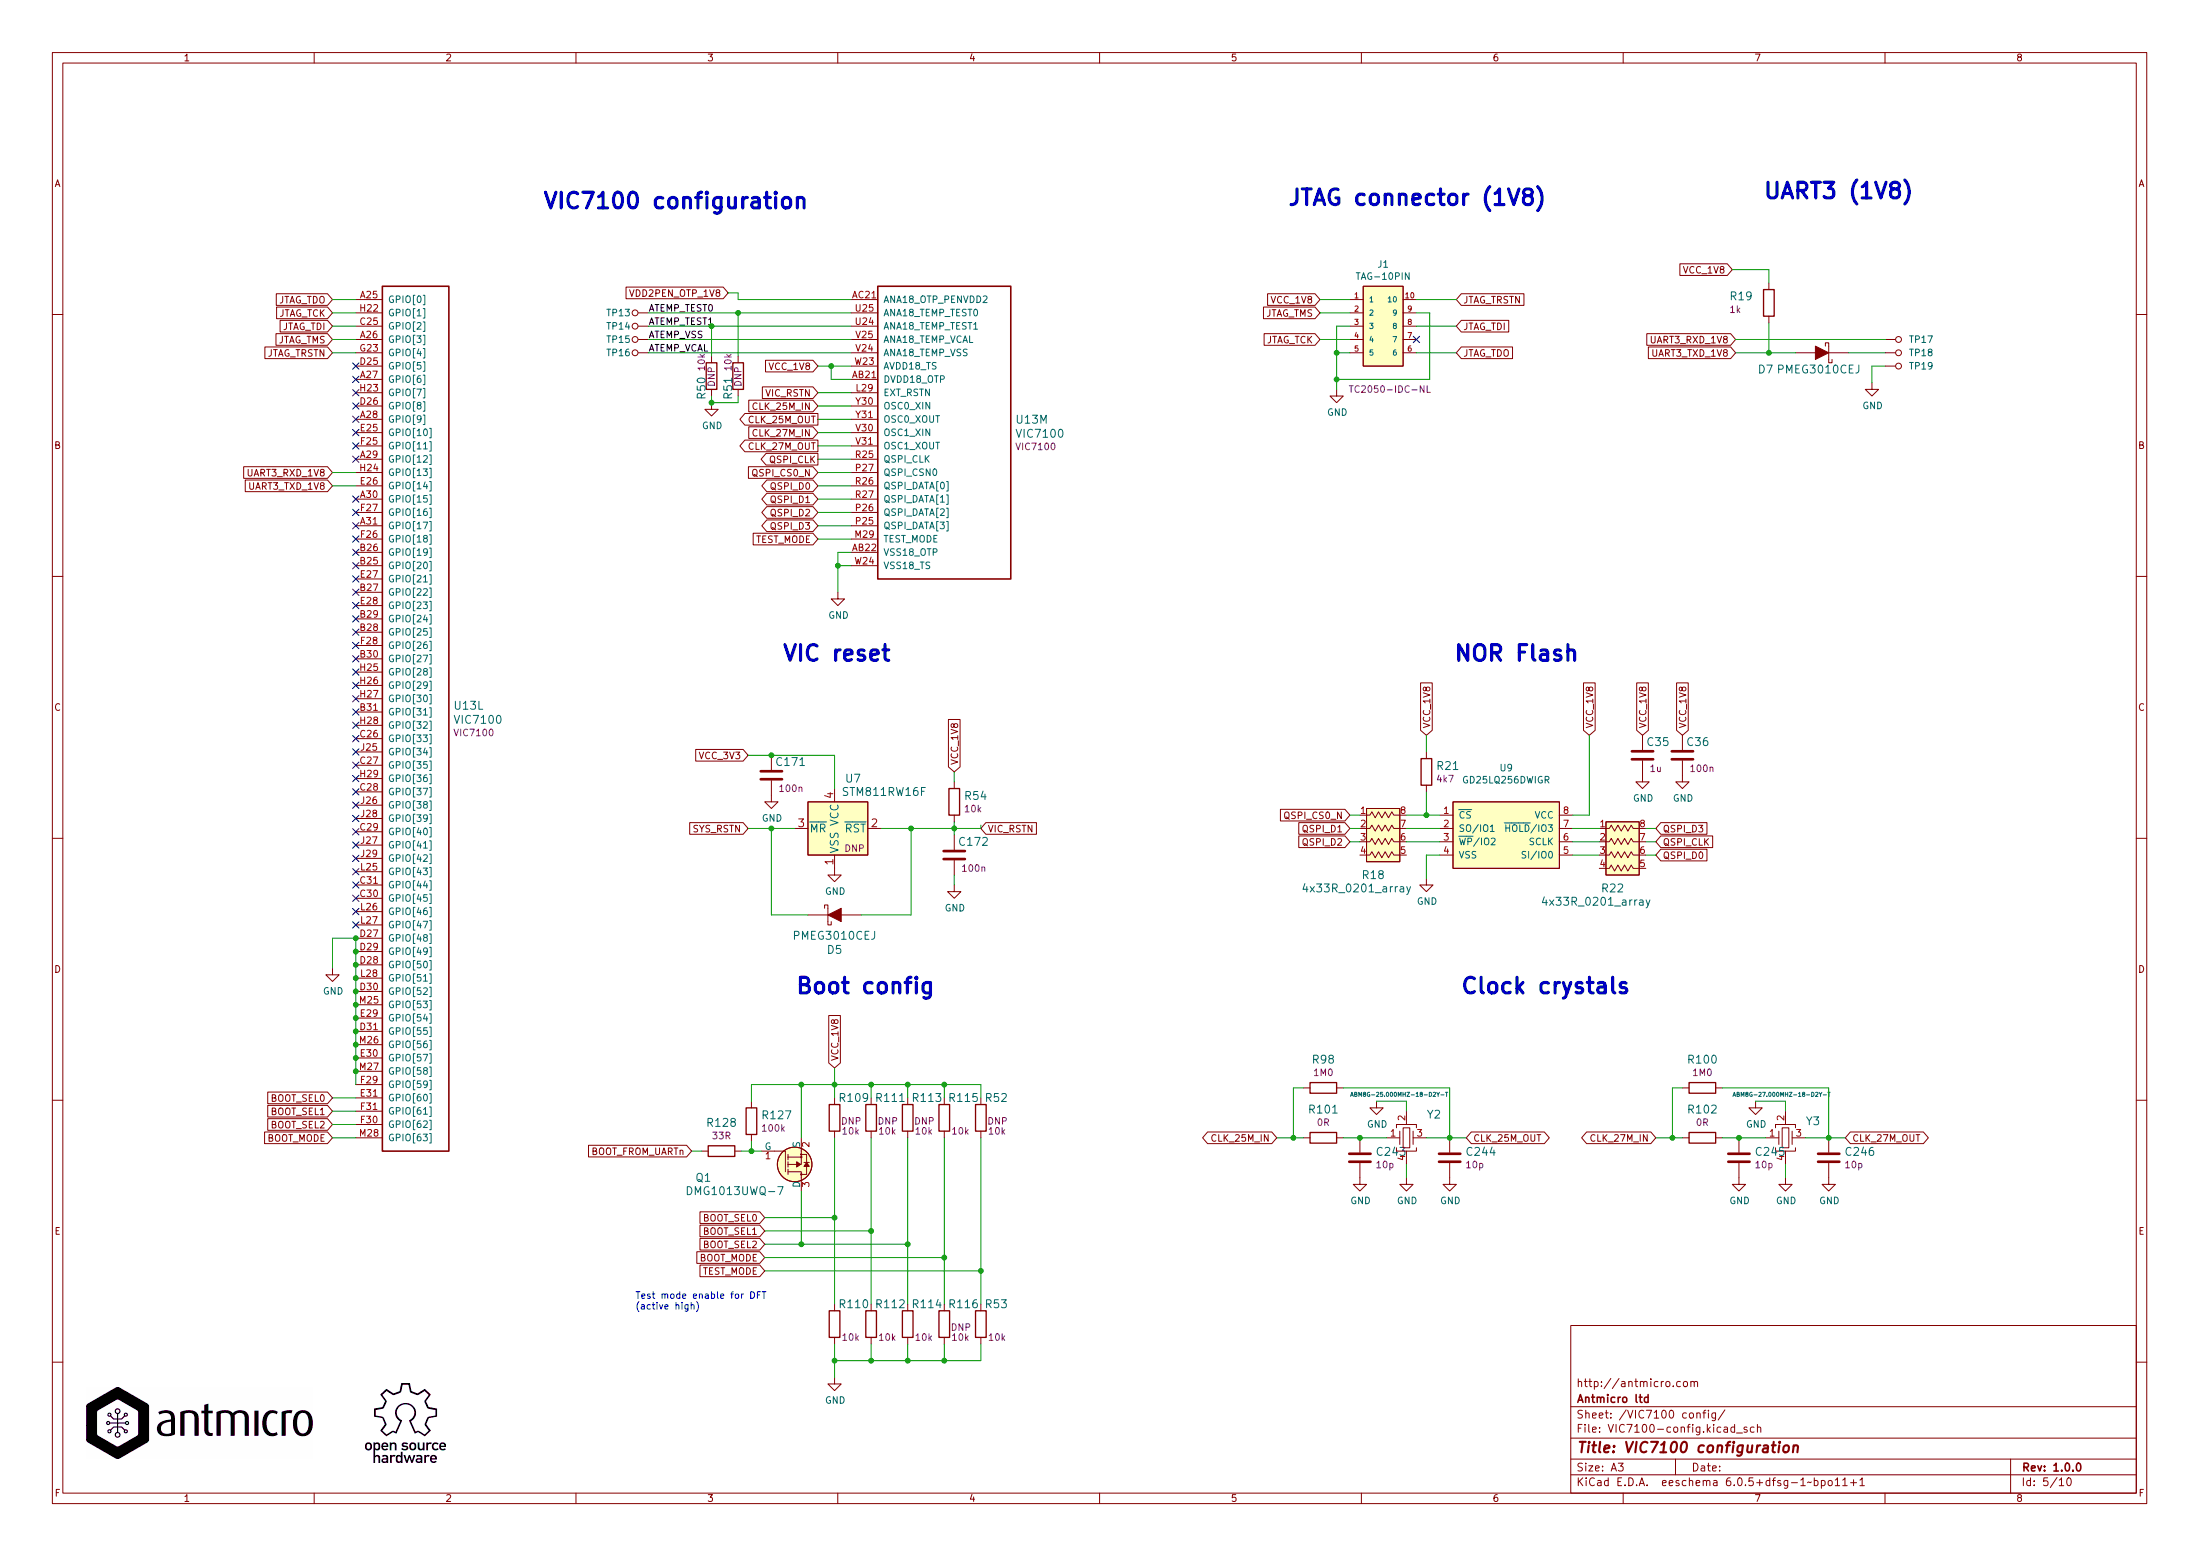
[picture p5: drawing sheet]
EESchema Schematic File Version 4
EELAYER 30 0
EELAYER END
$Descr A3 16535 11693
encoding utf-8
Sheet 7 10
Title "VIC7100 configuration"
Date ""
Rev "1.0.0"
Comp "Antmicro ltd"
Comment1 "http://antmicro.com"
Comment2 ""
Comment3 ""
Comment4 ""
$EndDescr
$Comp
L arvsom:VIC7100 U13
U 12 1
P 2675 2250
F 0 "U13" H 3406 -802 60  0000 L CNN
F 1 "VIC7100" H 3406 -908 60  0000 L CNN
F 2 "arvsom-footprints:vic7100" H 2875 2300 60  0001 L CNN
F 3 "" H 4925 1950 60  0001 L CNN
F 4 "VIC7100" H 3406 -1006 50  0000 L CNN "MPN"
	12   2675 2250
	1    0    0    -1  
$EndComp
Wire Wire Line
	2675 7050 2675 7150
Connection ~ 2675 7150
Wire Wire Line
	2675 7150 2675 7250
Connection ~ 2675 7250
Wire Wire Line
	2675 7250 2675 7350
Connection ~ 2675 7350
Wire Wire Line
	2675 7350 2675 7450
Connection ~ 2675 7450
Wire Wire Line
	2675 7450 2675 7550
Connection ~ 2675 7550
Wire Wire Line
	2675 7550 2675 7650
Connection ~ 2675 7650
Wire Wire Line
	2675 7650 2675 7750
Connection ~ 2675 7750
Wire Wire Line
	2675 7750 2675 7850
Connection ~ 2675 7850
Wire Wire Line
	2675 7850 2675 7950
Connection ~ 2675 7950
Wire Wire Line
	2675 7950 2675 8050
Connection ~ 2675 8050
Wire Wire Line
	2675 8050 2675 8150
Wire Wire Line
	2675 7050 2500 7050
Wire Wire Line
	2500 7050 2500 7275
Connection ~ 2675 7050
$Comp
L arvsom:GND #PWR0209
U 1 1
P 2500 7275
F 0 "#PWR0209" H 2500 7025 50  0001 C CNN
F 1 "GND" H 2505 7102 50  0000 C CNN
F 2 "" H 2500 7275 50  0001 C CNN
F 3 "" H 2500 7275 50  0001 C CNN
	1    2500 7275
	1    0    0    -1  
$EndComp
Text GLabel 2500 8250 0    50   Input ~ 0
BOOT_SEL0
Text GLabel 2500 8350 0    50   Input ~ 0
BOOT_SEL1
Text GLabel 2500 8450 0    50   Input ~ 0
BOOT_SEL2
Text GLabel 2500 8550 0    50   Input ~ 0
BOOT_MODE
$Comp
L arvsom:VIC7100 U13
U 13 1
P 6400 2250
F 0 "U13" H 7631 1348 60  0000 L CNN
F 1 "VIC7100" H 7631 1242 60  0000 L CNN
F 2 "arvsom-footprints:vic7100" H 6600 2300 60  0001 L CNN
F 3 "" H 8650 1950 60  0001 L CNN
F 4 "VIC7100" H 7631 1144 50  0000 L CNN "MPN"
	13   6400 2250
	1    0    0    -1  
$EndComp
Text GLabel 5475 2200 0    50   Input ~ 0
VDD2PEN_OTP_1V8
Text GLabel 6150 2750 0    50   Input ~ 0
VCC_1V8
Wire Wire Line
	6150 2750 6250 2750
$Comp
L arvsom:GND #PWR0210
U 1 1
P 5350 3025
F 0 "#PWR0210" H 5350 2775 50  0001 C CNN
F 1 "GND" H 5355 2852 50  0000 C CNN
F 2 "" H 5350 3025 50  0001 C CNN
F 3 "" H 5350 3025 50  0001 C CNN
	1    5350 3025
	1    0    0    -1  
$EndComp
Wire Wire Line
	5350 2675 5350 2450
Connection ~ 5350 2450
Wire Wire Line
	5350 2450 6400 2450
Wire Wire Line
	5550 2675 5550 2350
Connection ~ 5550 2350
Wire Wire Line
	5550 2350 6400 2350
Text GLabel 6150 2950 0    50   Input ~ 0
VIC_RSTN
Text GLabel 6150 3050 0    50   Input ~ 0
CLK_25M_IN
Text GLabel 6150 3150 0    50   Output ~ 0
CLK_25M_OUT
Text GLabel 6150 3250 0    50   Input ~ 0
CLK_27M_IN
Text GLabel 6150 3350 0    50   Output ~ 0
CLK_27M_OUT
Text GLabel 6150 3450 0    50   Output ~ 0
QSPI_CLK
Text GLabel 6150 3650 0    50   BiDi ~ 0
QSPI_D0
Text GLabel 6150 3750 0    50   BiDi ~ 0
QSPI_D1
Text GLabel 6150 3850 0    50   BiDi ~ 0
QSPI_D2
Text GLabel 6150 3950 0    50   BiDi ~ 0
QSPI_D3
Text GLabel 6150 4050 0    50   Input ~ 0
TEST_MODE
$Comp
L arvsom:GND #PWR0211
U 1 1
P 6300 4450
F 0 "#PWR0211" H 6300 4200 50  0001 C CNN
F 1 "GND" H 6305 4277 50  0000 C CNN
F 2 "" H 6300 4450 50  0001 C CNN
F 3 "" H 6300 4450 50  0001 C CNN
	1    6300 4450
	1    0    0    -1  
$EndComp
Text GLabel 5750 9550 0    50   Input ~ 0
TEST_MODE
Text GLabel 7375 6225 2    50   Input ~ 0
VIC_RSTN
Wire Wire Line
	7175 6175 7175 6225
Text GLabel 7175 5800 1    50   Input ~ 0
VCC_1V8
Wire Wire Line
	7175 5800 7175 5875
$Comp
L arvsom:GND #PWR0213
U 1 1
P 7175 6650
F 0 "#PWR0213" H 7175 6400 50  0001 C CNN
F 1 "GND" H 7180 6477 50  0000 C CNN
F 2 "" H 7175 6650 50  0001 C CNN
F 3 "" H 7175 6650 50  0001 C CNN
	1    7175 6650
	1    0    0    -1  
$EndComp
Wire Wire Line
	7175 6575 7175 6650
Connection ~ 7175 6225
Wire Wire Line
	7175 6225 7175 6275
Text Notes 10925 5000 0    118  ~ 24
NOR Flash
$Comp
L arvsom:GD25LQ256DWIGR U?
U 1 1
P 10925 5925
AR Path="/607858CA/60ADDC66" Ref="U?"  Part="1" 
AR Path="/60805CC6/60ADDC66" Ref="U9"  Part="1" 
AR Path="/60ADDC66" Ref="U2"  Part="1" 
F 0 "U9" H 11325 6080 50  0000 C CNN
F 1 "GD25LQ256DWIGR" H 11325 5989 50  0000 C CNN
F 2 "arvsom-footprints:GD25Q16CWIG" H 10925 5925 50  0001 C CNN
F 3 "" H 10925 5925 50  0001 C CNN
F 4 "GD25LQ256DWIGR" H 11325 5898 50  0001 C CNN "MPN"
F 5 "GigaDevice" H 10925 5925 50  0001 C CNN "Manufacturer"
	1    10925 5925
	1    0    0    -1  
$EndComp
Text GLabel 10150 6225 0    50   Input ~ 0
QSPI_D1
Text GLabel 10150 6325 0    50   Input ~ 0
QSPI_D2
Text GLabel 12450 6225 2    50   Input ~ 0
QSPI_D3
Text GLabel 12450 6425 2    50   Input ~ 0
QSPI_D0
Wire Wire Line
	11825 6125 11950 6125
Wire Wire Line
	11950 6125 11950 5525
$Comp
L arvsom:C_1u_0402 C?
U 1 1
P 12350 5675
AR Path="/607858CA/60ADDCA2" Ref="C?"  Part="1" 
AR Path="/60805CC6/60ADDCA2" Ref="C35"  Part="1" 
F 0 "C35" H 12375 5775 60  0000 L CNN
F 1 "C_1u_0402" H 12350 5525 60  0001 C CNN
F 2 "arvsom-footprints:0402-cap" H 12550 5875 60  0001 L CNN
F 3 "" H 12350 5675 50  0001 C CNN
F 4 "TDK" H 12550 6075 60  0001 L CNN "Manufacturer"
F 5 "C1005X6S1A105K050BC" H 12550 5975 60  0001 L CNN "MPN"
F 6 "1u" H 12400 5575 50  0000 L CNN "Val"
	1    12350 5675
	1    0    0    -1  
$EndComp
$Comp
L arvsom:C_100n_0201 C?
U 1 1
P 12650 5675
AR Path="/607858CA/60ADDCAB" Ref="C?"  Part="1" 
AR Path="/60805CC6/60ADDCAB" Ref="C36"  Part="1" 
F 0 "C36" H 12675 5775 60  0000 L CNN
F 1 "C_100n_0201" H 12650 5525 60  0001 C CNN
F 2 "arvsom-footprints:0201-res" H 12850 5875 60  0001 L CNN
F 3 "" H 12650 5675 50  0001 C CNN
F 4 "YAGEO" H 12850 6075 60  0001 L CNN "Manufacturer"
F 5 "CC0201KRX6S5BB104" H 12850 5975 60  0001 L CNN "MPN"
F 6 "100n" H 12700 5575 50  0000 L CNN "Val"
	1    12650 5675
	1    0    0    -1  
$EndComp
Text GLabel 12350 5525 1    50   Input ~ 0
VCC_1V8
Text GLabel 12650 5525 1    50   Input ~ 0
VCC_1V8
$Comp
L arvsom:GND #PWR?
U 1 1
P 12650 5825
AR Path="/607858CA/60ADDCB3" Ref="#PWR?"  Part="1" 
AR Path="/60805CC6/60ADDCB3" Ref="#PWR09"  Part="1" 
F 0 "#PWR09" H 12650 5575 50  0001 C CNN
F 1 "GND" H 12655 5652 50  0000 C CNN
F 2 "" H 12650 5825 50  0001 C CNN
F 3 "" H 12650 5825 50  0001 C CNN
	1    12650 5825
	1    0    0    -1  
$EndComp
Wire Wire Line
	10825 6425 10725 6425
Wire Wire Line
	10725 6425 10725 6600
$Comp
L arvsom:GND #PWR?
U 1 1
P 12350 5825
AR Path="/607858CA/60ADDCBB" Ref="#PWR?"  Part="1" 
AR Path="/60805CC6/60ADDCBB" Ref="#PWR08"  Part="1" 
F 0 "#PWR08" H 12350 5575 50  0001 C CNN
F 1 "GND" H 12355 5652 50  0000 C CNN
F 2 "" H 12350 5825 50  0001 C CNN
F 3 "" H 12350 5825 50  0001 C CNN
	1    12350 5825
	1    0    0    -1  
$EndComp
$Comp
L arvsom:GND #PWR?
U 1 1
P 10725 6600
AR Path="/607858CA/60ADDCC1" Ref="#PWR?"  Part="1" 
AR Path="/60805CC6/60ADDCC1" Ref="#PWR07"  Part="1" 
F 0 "#PWR07" H 10725 6350 50  0001 C CNN
F 1 "GND" H 10730 6427 50  0000 C CNN
F 2 "" H 10725 6600 50  0001 C CNN
F 3 "" H 10725 6600 50  0001 C CNN
	1    10725 6600
	1    0    0    -1  
$EndComp
Text GLabel 12450 6325 2    50   Input ~ 0
QSPI_CLK
$Comp
L arvsom:R_4k7_0402 R?
U 1 1
P 10725 5800
AR Path="/607858CA/60ADDCD6" Ref="R?"  Part="1" 
AR Path="/60805CC6/60ADDCD6" Ref="R21"  Part="1" 
F 0 "R21" V 10680 5870 60  0000 L CNN
F 1 "R_4k7_0402" H 10725 5650 60  0001 C CNN
F 2 "arvsom-footprints:0402-res" H 10925 6000 60  0001 L CNN
F 3 "" H 10725 5800 50  0001 C CNN
F 4 "PANASONIC_ELECTRONIC_COMPONENTS" H 10925 6200 60  0001 L CNN "Manufacturer"
F 5 "ERJ2GEJ472X" H 10925 6100 60  0001 L CNN "MPN"
F 6 "4k7" V 10778 5870 50  0000 L CNN "Val"
	1    10725 5800
	0    1    1    0   
$EndComp
Text GLabel 10150 6125 0    50   Input ~ 0
QSPI_CS0_N
Text GLabel 10725 5525 1    50   Input ~ 0
VCC_1V8
Wire Wire Line
	10725 5950 10725 6125
Connection ~ 10725 6125
Wire Wire Line
	10725 6125 10825 6125
Text Notes 4075 1600 0    118  ~ 24
VIC7100 configuration
Text Notes 4775 9850 0    50   ~ 0
Test mode enable for DFT\n(active high)
Text Label 4875 2550 0    50   ~ 0
ATEMP_VSS
Text Label 4875 2650 0    50   ~ 0
ATEMP_VCAL
Text Label 4875 2350 0    50   ~ 0
ATEMP_TEST0
Text Label 4875 2450 0    50   ~ 0
ATEMP_TEST1
Wire Wire Line
	4875 2350 5550 2350
Wire Wire Line
	4875 2450 5350 2450
$Comp
L arvsom:TP_SMD_0_75MM TP13
U 1 1
P 4775 2350
F 0 "TP13" V 4775 2225 50  0000 C CNN
F 1 "TP_SMD_0_75MM" H 4775 2250 50  0001 C CNN
F 2 "arvsom-footprints:Testpoint_smd_0_75mm" H 4975 2550 60  0001 L CNN
F 3 "" H 4975 2650 60  0001 L CNN
	1    4775 2350
	0    1    1    0   
$EndComp
$Comp
L arvsom:TP_SMD_0_75MM TP14
U 1 1
P 4775 2450
F 0 "TP14" V 4775 2325 50  0000 C CNN
F 1 "TP_SMD_0_75MM" H 4775 2350 50  0001 C CNN
F 2 "arvsom-footprints:Testpoint_smd_0_75mm" H 4975 2650 60  0001 L CNN
F 3 "" H 4975 2750 60  0001 L CNN
	1    4775 2450
	0    1    1    0   
$EndComp
$Comp
L arvsom:TP_SMD_0_75MM TP15
U 1 1
P 4775 2550
F 0 "TP15" V 4775 2425 50  0000 C CNN
F 1 "TP_SMD_0_75MM" H 4775 2450 50  0001 C CNN
F 2 "arvsom-footprints:Testpoint_smd_0_75mm" H 4975 2750 60  0001 L CNN
F 3 "" H 4975 2850 60  0001 L CNN
	1    4775 2550
	0    1    1    0   
$EndComp
$Comp
L arvsom:TP_SMD_0_75MM TP16
U 1 1
P 4775 2650
F 0 "TP16" V 4775 2525 50  0000 C CNN
F 1 "TP_SMD_0_75MM" H 4775 2550 50  0001 C CNN
F 2 "arvsom-footprints:Testpoint_smd_0_75mm" H 4975 2850 60  0001 L CNN
F 3 "" H 4975 2950 60  0001 L CNN
	1    4775 2650
	0    1    1    0   
$EndComp
Text GLabel 6275 8025 1    50   Input ~ 0
VCC_1V8
Text GLabel 5750 9150 0    50   Input ~ 0
BOOT_SEL0
Text GLabel 5750 9250 0    50   Input ~ 0
BOOT_SEL1
Text GLabel 5750 9350 0    50   Input ~ 0
BOOT_SEL2
Text GLabel 5750 9450 0    50   Input ~ 0
BOOT_MODE
Wire Wire Line
	5750 9150 6275 9150
Wire Wire Line
	6275 9150 6275 8550
Wire Wire Line
	5750 9250 6550 9250
Wire Wire Line
	6550 9250 6550 8550
Wire Wire Line
	6825 9350 6825 8550
Wire Wire Line
	5750 9450 7100 9450
Wire Wire Line
	7100 9450 7100 8550
Wire Wire Line
	6275 8250 6275 8150
Wire Wire Line
	6550 8250 6550 8150
Wire Wire Line
	6825 8250 6825 8150
Wire Wire Line
	7100 8250 7100 8150
Wire Wire Line
	6275 8150 6550 8150
Connection ~ 6550 8150
Wire Wire Line
	6550 8150 6825 8150
Connection ~ 6825 8150
Wire Wire Line
	6825 8150 7100 8150
Wire Wire Line
	6275 8025 6275 8150
Connection ~ 6275 8150
Wire Wire Line
	6275 9150 6275 9800
Connection ~ 6275 9150
Wire Wire Line
	6550 9250 6550 9800
Connection ~ 6550 9250
Wire Wire Line
	6825 9350 6825 9800
Connection ~ 6825 9350
Wire Wire Line
	7100 9450 7100 9800
Connection ~ 7100 9450
Wire Wire Line
	6275 10100 6275 10225
Wire Wire Line
	6275 10225 6550 10225
Wire Wire Line
	7100 10225 7100 10100
Wire Wire Line
	6550 10100 6550 10225
Connection ~ 6550 10225
Wire Wire Line
	6550 10225 6825 10225
Wire Wire Line
	6825 10100 6825 10225
Connection ~ 6825 10225
Wire Wire Line
	6825 10225 7100 10225
$Comp
L arvsom:GND #PWR010
U 1 1
P 6275 10350
F 0 "#PWR010" H 6275 10100 50  0001 C CNN
F 1 "GND" H 6280 10177 50  0000 C CNN
F 2 "" H 6275 10350 50  0001 C CNN
F 3 "" H 6275 10350 50  0001 C CNN
	1    6275 10350
	1    0    0    -1  
$EndComp
Wire Wire Line
	6275 10225 6275 10350
Connection ~ 6275 10225
Wire Wire Line
	2500 8250 2675 8250
Wire Wire Line
	2500 8350 2675 8350
Wire Wire Line
	2500 8450 2675 8450
Wire Wire Line
	2500 8550 2675 8550
Text GLabel 2500 2250 0    50   Input ~ 0
JTAG_TDO
Text GLabel 2500 2350 0    50   Input ~ 0
JTAG_TCK
Text GLabel 2500 2450 0    50   Input ~ 0
JTAG_TDI
Text GLabel 2500 2550 0    50   Input ~ 0
JTAG_TMS
Wire Wire Line
	2500 2250 2675 2250
Wire Wire Line
	2500 2350 2675 2350
Wire Wire Line
	2500 2450 2675 2450
Wire Wire Line
	2500 2550 2675 2550
Text GLabel 2500 2650 0    50   Input ~ 0
JTAG_TRSTN
Wire Wire Line
	2500 2650 2675 2650
NoConn ~ 2675 2750
NoConn ~ 2675 2850
NoConn ~ 2675 2950
NoConn ~ 2675 3050
NoConn ~ 2675 3150
NoConn ~ 2675 3250
NoConn ~ 2675 3350
NoConn ~ 2675 3450
Text GLabel 2500 3550 0    50   Input ~ 0
UART3_RXD_1V8
Wire Wire Line
	2500 3550 2675 3550
Wire Wire Line
	2500 3650 2675 3650
Text GLabel 2500 3650 0    50   Input ~ 0
UART3_TXD_1V8
NoConn ~ 2675 3750
NoConn ~ 2675 3850
NoConn ~ 2675 3950
NoConn ~ 2675 4050
NoConn ~ 2675 4150
NoConn ~ 2675 4250
NoConn ~ 2675 4350
NoConn ~ 2675 4450
NoConn ~ 2675 4550
NoConn ~ 2675 4650
NoConn ~ 2675 4750
NoConn ~ 2675 4850
NoConn ~ 2675 4950
NoConn ~ 2675 5050
NoConn ~ 2675 5150
NoConn ~ 2675 5250
NoConn ~ 2675 5350
NoConn ~ 2675 5450
NoConn ~ 2675 5550
NoConn ~ 2675 5650
NoConn ~ 2675 5750
NoConn ~ 2675 5850
NoConn ~ 2675 5950
NoConn ~ 2675 6050
NoConn ~ 2675 6150
NoConn ~ 2675 6250
NoConn ~ 2675 6350
NoConn ~ 2675 6450
NoConn ~ 2675 6550
NoConn ~ 2675 6650
NoConn ~ 2675 6750
NoConn ~ 2675 6850
NoConn ~ 2675 6950
Wire Wire Line
	4875 2650 6400 2650
Wire Wire Line
	4875 2550 6400 2550
Wire Wire Line
	5550 2250 5550 2200
Wire Wire Line
	5550 2200 5475 2200
Wire Wire Line
	5550 2250 6400 2250
Wire Wire Line
	6400 2850 6250 2850
Wire Wire Line
	6250 2850 6250 2750
Connection ~ 6250 2750
Wire Wire Line
	6250 2750 6400 2750
Wire Wire Line
	5550 2975 5550 3025
Wire Wire Line
	5550 3025 5350 3025
Wire Wire Line
	5350 3025 5350 2975
Connection ~ 5350 3025
Wire Wire Line
	6150 2950 6400 2950
Wire Wire Line
	6150 3050 6400 3050
Wire Wire Line
	6150 3150 6400 3150
Wire Wire Line
	6150 3250 6400 3250
Wire Wire Line
	6150 3350 6400 3350
Wire Wire Line
	6150 3450 6400 3450
Wire Wire Line
	6150 3550 6400 3550
Wire Wire Line
	6150 3650 6400 3650
Wire Wire Line
	6150 3750 6400 3750
Wire Wire Line
	6150 3850 6400 3850
Wire Wire Line
	6150 3950 6400 3950
Wire Wire Line
	6150 4050 6400 4050
Wire Wire Line
	6300 4450 6300 4250
Wire Wire Line
	6300 4150 6400 4150
Wire Wire Line
	6400 4250 6300 4250
Connection ~ 6300 4250
Wire Wire Line
	6300 4250 6300 4150
Text GLabel 11950 5525 1    50   Input ~ 0
VCC_1V8
Wire Wire Line
	10725 5525 10725 5650
$Comp
L arvsom:STM811RW16F U7
U 1 1
P 6075 6225
F 0 "U7" H 6350 6600 60  0000 L CNN
F 1 "STM811RW16F" H 6325 6500 60  0000 L CNN
F 2 "arvsom-footprints:SOT-143-4" H 6725 5725 60  0001 C CNN
F 3 "" V 6075 6225 60  0000 C CNN
F 4 "DNP" H 6425 6075 50  0000 C CNN "DNP"
	1    6075 6225
	1    0    0    -1  
$EndComp
$Comp
L arvsom:PMEG3010CEJ D?
U 1 1
P 6275 6875
AR Path="/60751C8D/6094BB77" Ref="D?"  Part="1" 
AR Path="/60805CC6/6094BB77" Ref="D5"  Part="1" 
F 0 "D5" H 6275 7137 60  0000 C CNN
F 1 "PMEG3010CEJ" H 6275 7031 60  0000 C CNN
F 2 "arvsom-footprints:SOD-323F" H 6475 7075 60  0001 L CNN
F 3 "https://assets.nexperia.com/documents/data-sheet/PMEG3010CEH_PMEG3010CEJ.pdf" H 6475 7175 60  0001 L CNN
F 4 "PMEG3010CEJ" H 6475 7375 60  0001 L CNN "MPN"
F 5 "Nexperia" H 6475 7975 60  0001 L CNN "Manufacturer"
	1    6275 6875
	-1   0    0    1   
$EndComp
Wire Wire Line
	6625 6225 6850 6225
Wire Wire Line
	7175 6225 7375 6225
Wire Wire Line
	7375 6225 7375 6200
$Comp
L arvsom:C_100n_0201 C?
U 1 1
P 7175 6425
AR Path="/607858CA/6095F249" Ref="C?"  Part="1" 
AR Path="/60805CC6/6095F249" Ref="C172"  Part="1" 
F 0 "C172" H 7200 6525 60  0000 L CNN
F 1 "C_100n_0201" H 7175 6275 60  0001 C CNN
F 2 "arvsom-footprints:0201-res" H 7375 6625 60  0001 L CNN
F 3 "" H 7175 6425 50  0001 C CNN
F 4 "YAGEO" H 7375 6825 60  0001 L CNN "Manufacturer"
F 5 "CC0201KRX6S5BB104" H 7375 6725 60  0001 L CNN "MPN"
F 6 "100n" H 7225 6325 50  0000 L CNN "Val"
	1    7175 6425
	1    0    0    -1  
$EndComp
$Comp
L arvsom:GND #PWR0127
U 1 1
P 6275 6525
F 0 "#PWR0127" H 6275 6275 50  0001 C CNN
F 1 "GND" H 6280 6352 50  0000 C CNN
F 2 "" H 6275 6525 50  0001 C CNN
F 3 "" H 6275 6525 50  0001 C CNN
	1    6275 6525
	1    0    0    -1  
$EndComp
Text GLabel 5625 6225 0    50   Input ~ 0
SYS_RSTN
Wire Wire Line
	6475 6875 6850 6875
Wire Wire Line
	6850 6875 6850 6225
Connection ~ 6850 6225
Wire Wire Line
	6850 6225 7175 6225
Wire Wire Line
	6075 6875 5800 6875
Wire Wire Line
	5800 6875 5800 6225
Wire Wire Line
	5975 6225 5800 6225
Connection ~ 5800 6225
Wire Wire Line
	5800 6225 5625 6225
$Comp
L arvsom:C_100n_0201 C?
U 1 1
P 5800 5825
AR Path="/607858CA/609736F9" Ref="C?"  Part="1" 
AR Path="/60805CC6/609736F9" Ref="C171"  Part="1" 
F 0 "C171" H 5825 5925 60  0000 L CNN
F 1 "C_100n_0201" H 5800 5675 60  0001 C CNN
F 2 "arvsom-footprints:0201-res" H 6000 6025 60  0001 L CNN
F 3 "" H 5800 5825 50  0001 C CNN
F 4 "YAGEO" H 6000 6225 60  0001 L CNN "Manufacturer"
F 5 "CC0201KRX6S5BB104" H 6000 6125 60  0001 L CNN "MPN"
F 6 "100n" H 5850 5725 50  0000 L CNN "Val"
	1    5800 5825
	1    0    0    -1  
$EndComp
$Comp
L arvsom:GND #PWR0135
U 1 1
P 5800 5975
F 0 "#PWR0135" H 5800 5725 50  0001 C CNN
F 1 "GND" H 5805 5802 50  0000 C CNN
F 2 "" H 5800 5975 50  0001 C CNN
F 3 "" H 5800 5975 50  0001 C CNN
	1    5800 5975
	1    0    0    -1  
$EndComp
Wire Wire Line
	6275 5925 6275 5675
Wire Wire Line
	6275 5675 5800 5675
Connection ~ 5800 5675
Wire Wire Line
	5800 5675 5625 5675
Text GLabel 5625 5675 0    50   Input ~ 0
VCC_3V3
$Comp
L arvsom:ABM8G-25.000MHZ-18-D2Y-T Y2
U 1 1
P 10575 8550
F 0 "Y2" H 10725 8725 59  0000 L CNN
F 1 "ABM8G-25.000MHZ-18-D2Y-T" H 10150 8875 31  0000 L CNN
F 2 "arvsom-footprints:KX-7" H 12675 8550 50  0001 C CNN
F 3 "" H 12775 8650 50  0001 C CNN
F 4 "ABM8G-25.000MHZ-18-D2Y-T" H 10769 8519 31  0001 L CNN "MPN"
F 5 "Abracon" H 10769 8457 31  0001 L CNN "Manufacturer"
	1    10575 8550
	1    0    0    -1  
$EndComp
$Comp
L arvsom:ABM8G-27.000MHZ-18-D2Y-T Y3
U 1 1
P 13425 8550
F 0 "Y3" H 13575 8675 59  0000 L CNN
F 1 "ABM8G-27.000MHZ-18-D2Y-T" H 13025 8875 31  0000 L CNN
F 2 "arvsom-footprints:KX-7" H 15525 8550 50  0001 C CNN
F 3 "http://www.farnell.com/datasheets/2581428.pdf" H 15625 8650 50  0001 C CNN
F 4 "ABM8G-27.000MHZ-18-D2Y-T" H 13619 8519 31  0001 L CNN "MPN"
F 5 "Abracon" H 13619 8457 31  0001 L CNN "Manufacturer"
	1    13425 8550
	1    0    0    -1  
$EndComp
$Comp
L arvsom:C_10p_0402 C243
U 1 1
P 10225 8700
F 0 "C243" H 10340 8745 60  0000 L CNN
F 1 "C_10p_0402" H 10225 8550 60  0001 C CNN
F 2 "arvsom-footprints:0402-cap" H 10425 8900 60  0001 L CNN
F 3 "" H 10225 8700 50  0001 C CNN
F 4 "MULTICOMP" H 10425 9100 60  0001 L CNN "Manufacturer"
F 5 "MC0402N100D500CT" H 10425 9000 60  0001 L CNN "MPN"
F 6 "10p" H 10340 8647 50  0000 L CNN "Val"
	1    10225 8700
	1    0    0    -1  
$EndComp
$Comp
L arvsom:C_10p_0402 C244
U 1 1
P 10900 8700
F 0 "C244" H 11015 8745 60  0000 L CNN
F 1 "C_10p_0402" H 10900 8550 60  0001 C CNN
F 2 "arvsom-footprints:0402-cap" H 11100 8900 60  0001 L CNN
F 3 "" H 10900 8700 50  0001 C CNN
F 4 "MULTICOMP" H 11100 9100 60  0001 L CNN "Manufacturer"
F 5 "MC0402N100D500CT" H 11100 9000 60  0001 L CNN "MPN"
F 6 "10p" H 11015 8647 50  0000 L CNN "Val"
	1    10900 8700
	1    0    0    -1  
$EndComp
$Comp
L arvsom:R_0R_0402 R101
U 1 1
P 9950 8550
F 0 "R101" H 9950 8763 60  0000 C CNN
F 1 "R_0R_0402" H 9950 8400 60  0001 C CNN
F 2 "arvsom-footprints:0402-res" H 10150 8750 60  0001 L CNN
F 3 "" H 9950 8550 50  0001 C CNN
F 4 "PANASONIC" H 10150 8950 60  0001 L CNN "Manufacturer"
F 5 "ERJ2GE0R00X" H 10150 8850 60  0001 L CNN "MPN"
F 6 "0R" H 9950 8665 50  0000 C CNN "Val"
	1    9950 8550
	1    0    0    -1  
$EndComp
$Comp
L arvsom:R_1M0_0402 R98
U 1 1
P 9950 8175
F 0 "R98" H 9950 8388 60  0000 C CNN
F 1 "R_1M0_0402" H 9950 8025 60  0001 C CNN
F 2 "arvsom-footprints:0402-res" H 10150 8375 60  0001 L CNN
F 3 "" H 9950 8175 50  0001 C CNN
F 4 "TE CONNECTIVITY" H 10150 8575 60  0001 L CNN "Manufacturer"
F 5 "CRG0402F1M0" H 10150 8475 60  0001 L CNN "MPN"
F 6 "1M0" H 9950 8290 50  0000 C CNN "Val"
	1    9950 8175
	1    0    0    -1  
$EndComp
$Comp
L arvsom:GND #PWR0136
U 1 1
P 10575 8850
F 0 "#PWR0136" H 10575 8600 50  0001 C CNN
F 1 "GND" H 10580 8677 50  0000 C CNN
F 2 "" H 10575 8850 50  0001 C CNN
F 3 "" H 10575 8850 50  0001 C CNN
	1    10575 8850
	1    0    0    -1  
$EndComp
$Comp
L arvsom:GND #PWR0181
U 1 1
P 10225 8850
F 0 "#PWR0181" H 10225 8600 50  0001 C CNN
F 1 "GND" H 10230 8677 50  0000 C CNN
F 2 "" H 10225 8850 50  0001 C CNN
F 3 "" H 10225 8850 50  0001 C CNN
	1    10225 8850
	1    0    0    -1  
$EndComp
$Comp
L arvsom:GND #PWR0182
U 1 1
P 10900 8850
F 0 "#PWR0182" H 10900 8600 50  0001 C CNN
F 1 "GND" H 10905 8677 50  0000 C CNN
F 2 "" H 10900 8850 50  0001 C CNN
F 3 "" H 10900 8850 50  0001 C CNN
	1    10900 8850
	1    0    0    -1  
$EndComp
$Comp
L arvsom:GND #PWR0183
U 1 1
P 10350 8275
F 0 "#PWR0183" H 10350 8025 50  0001 C CNN
F 1 "GND" H 10355 8102 50  0000 C CNN
F 2 "" H 10350 8275 50  0001 C CNN
F 3 "" H 10350 8275 50  0001 C CNN
	1    10350 8275
	1    0    0    -1  
$EndComp
Wire Wire Line
	10350 8275 10575 8275
Wire Wire Line
	10575 8275 10575 8350
Wire Wire Line
	9800 8175 9725 8175
Wire Wire Line
	9725 8175 9725 8550
Wire Wire Line
	9800 8550 9725 8550
Connection ~ 9725 8550
Wire Wire Line
	9725 8550 9600 8550
Wire Wire Line
	10100 8550 10225 8550
Connection ~ 10225 8550
Wire Wire Line
	10225 8550 10425 8550
Wire Wire Line
	10100 8175 10900 8175
Wire Wire Line
	10900 8175 10900 8550
Wire Wire Line
	10725 8550 10900 8550
Connection ~ 10900 8550
Wire Wire Line
	10900 8550 11025 8550
Text GLabel 11025 8550 2    50   BiDi ~ 0
CLK_25M_OUT
Text GLabel 9600 8550 0    50   BiDi ~ 0
CLK_25M_IN
$Comp
L arvsom:C_10p_0402 C245
U 1 1
P 13075 8700
F 0 "C245" H 13190 8745 60  0000 L CNN
F 1 "C_10p_0402" H 13075 8550 60  0001 C CNN
F 2 "arvsom-footprints:0402-cap" H 13275 8900 60  0001 L CNN
F 3 "" H 13075 8700 50  0001 C CNN
F 4 "MULTICOMP" H 13275 9100 60  0001 L CNN "Manufacturer"
F 5 "MC0402N100D500CT" H 13275 9000 60  0001 L CNN "MPN"
F 6 "10p" H 13190 8647 50  0000 L CNN "Val"
	1    13075 8700
	1    0    0    -1  
$EndComp
$Comp
L arvsom:C_10p_0402 C246
U 1 1
P 13750 8700
F 0 "C246" H 13865 8745 60  0000 L CNN
F 1 "C_10p_0402" H 13750 8550 60  0001 C CNN
F 2 "arvsom-footprints:0402-cap" H 13950 8900 60  0001 L CNN
F 3 "" H 13750 8700 50  0001 C CNN
F 4 "MULTICOMP" H 13950 9100 60  0001 L CNN "Manufacturer"
F 5 "MC0402N100D500CT" H 13950 9000 60  0001 L CNN "MPN"
F 6 "10p" H 13865 8647 50  0000 L CNN "Val"
	1    13750 8700
	1    0    0    -1  
$EndComp
$Comp
L arvsom:R_0R_0402 R102
U 1 1
P 12800 8550
F 0 "R102" H 12800 8763 60  0000 C CNN
F 1 "R_0R_0402" H 12800 8400 60  0001 C CNN
F 2 "arvsom-footprints:0402-res" H 13000 8750 60  0001 L CNN
F 3 "" H 12800 8550 50  0001 C CNN
F 4 "PANASONIC" H 13000 8950 60  0001 L CNN "Manufacturer"
F 5 "ERJ2GE0R00X" H 13000 8850 60  0001 L CNN "MPN"
F 6 "0R" H 12800 8665 50  0000 C CNN "Val"
	1    12800 8550
	1    0    0    -1  
$EndComp
$Comp
L arvsom:R_1M0_0402 R100
U 1 1
P 12800 8175
F 0 "R100" H 12800 8388 60  0000 C CNN
F 1 "R_1M0_0402" H 12800 8025 60  0001 C CNN
F 2 "arvsom-footprints:0402-res" H 13000 8375 60  0001 L CNN
F 3 "" H 12800 8175 50  0001 C CNN
F 4 "TE CONNECTIVITY" H 13000 8575 60  0001 L CNN "Manufacturer"
F 5 "CRG0402F1M0" H 13000 8475 60  0001 L CNN "MPN"
F 6 "1M0" H 12800 8290 50  0000 C CNN "Val"
	1    12800 8175
	1    0    0    -1  
$EndComp
$Comp
L arvsom:GND #PWR0184
U 1 1
P 13425 8850
F 0 "#PWR0184" H 13425 8600 50  0001 C CNN
F 1 "GND" H 13430 8677 50  0000 C CNN
F 2 "" H 13425 8850 50  0001 C CNN
F 3 "" H 13425 8850 50  0001 C CNN
	1    13425 8850
	1    0    0    -1  
$EndComp
$Comp
L arvsom:GND #PWR0185
U 1 1
P 13075 8850
F 0 "#PWR0185" H 13075 8600 50  0001 C CNN
F 1 "GND" H 13080 8677 50  0000 C CNN
F 2 "" H 13075 8850 50  0001 C CNN
F 3 "" H 13075 8850 50  0001 C CNN
	1    13075 8850
	1    0    0    -1  
$EndComp
$Comp
L arvsom:GND #PWR0186
U 1 1
P 13750 8850
F 0 "#PWR0186" H 13750 8600 50  0001 C CNN
F 1 "GND" H 13755 8677 50  0000 C CNN
F 2 "" H 13750 8850 50  0001 C CNN
F 3 "" H 13750 8850 50  0001 C CNN
	1    13750 8850
	1    0    0    -1  
$EndComp
$Comp
L arvsom:GND #PWR0264
U 1 1
P 13200 8275
F 0 "#PWR0264" H 13200 8025 50  0001 C CNN
F 1 "GND" H 13205 8102 50  0000 C CNN
F 2 "" H 13200 8275 50  0001 C CNN
F 3 "" H 13200 8275 50  0001 C CNN
	1    13200 8275
	1    0    0    -1  
$EndComp
Wire Wire Line
	13200 8275 13425 8275
Wire Wire Line
	13425 8275 13425 8350
Wire Wire Line
	12650 8175 12575 8175
Wire Wire Line
	12575 8175 12575 8550
Wire Wire Line
	12650 8550 12575 8550
Connection ~ 12575 8550
Wire Wire Line
	12575 8550 12450 8550
Wire Wire Line
	12950 8550 13075 8550
Connection ~ 13075 8550
Wire Wire Line
	13075 8550 13275 8550
Wire Wire Line
	12950 8175 13750 8175
Wire Wire Line
	13750 8175 13750 8550
Wire Wire Line
	13575 8550 13750 8550
Connection ~ 13750 8550
Wire Wire Line
	13750 8550 13875 8550
Text GLabel 13875 8550 2    50   BiDi ~ 0
CLK_27M_OUT
Text GLabel 12450 8550 0    50   BiDi ~ 0
CLK_27M_IN
Wire Wire Line
	10575 8750 10575 8850
Wire Wire Line
	13425 8750 13425 8850
Text Notes 10975 7500 0    118  ~ 24
Clock crystals
Text Notes 9675 1575 0    118  ~ 24
JTAG connector (1V8)
$Comp
L arvsom:R_33R_0402 R?
U 1 1
P 5425 8650
AR Path="/60805CEC/60A536DD" Ref="R?"  Part="1" 
AR Path="/60805CC6/60A536DD" Ref="R128"  Part="1" 
F 0 "R128" H 5425 8863 60  0000 C CNN
F 1 "R_33R_0402" H 5425 8500 60  0001 C CNN
F 2 "arvsom-footprints:0402-res" H 5625 8850 60  0001 L CNN
F 3 "" H 5425 8650 50  0001 C CNN
F 4 "Vishay" H 5625 9050 60  0001 L CNN "Manufacturer"
F 5 "CRCW040233R0FKED" H 5625 8950 60  0001 L CNN "MPN"
F 6 "33R" H 5425 8765 50  0000 C CNN "Val"
	1    5425 8650
	1    0    0    -1  
$EndComp
$Comp
L arvsom:R_100k_0402 R?
U 1 1
P 5650 8425
AR Path="/6293247C/60A5BDE4" Ref="R?"  Part="1" 
AR Path="/60805CC6/60A5BDE4" Ref="R127"  Part="1" 
F 0 "R127" V 5605 8495 60  0000 L CNN
F 1 "R_100k_0402" H 5650 8275 60  0001 C CNN
F 2 "arvsom-footprints:0402-res" H 5850 8625 60  0001 L CNN
F 3 "" H 5650 8425 50  0001 C CNN
F 4 "VISHAY" H 5850 8825 60  0001 L CNN "Manufacturer"
F 5 "CRCW0402100KFKEDHP" H 5850 8725 60  0001 L CNN "MPN"
F 6 "100k" V 5703 8495 50  0000 L CNN "Val"
	1    5650 8425
	0    1    1    0   
$EndComp
$Comp
L arvsom:DMG1013UWQ-7 Q1
U 1 1
P 6025 8750
F 0 "Q1" H 5225 8850 60  0000 L CNN
F 1 "DMG1013UWQ-7" H 5150 8950 60  0000 L CNN
F 2 "arvsom-footprints:SOT-323" H 6225 8950 60  0001 L CNN
F 3 "http://www.farnell.com/datasheets/2814383.pdf" H 6225 9050 60  0001 L CNN
F 4 "DMG1013UWQ-7" H 6225 9250 60  0001 L CNN "MPN"
F 5 "Diodes Incorporated" H 6225 9850 60  0001 L CNN "Manufacturer"
	1    6025 8750
	1    0    0    1   
$EndComp
Wire Wire Line
	5750 9350 6025 9350
Wire Wire Line
	6025 8950 6025 9350
Connection ~ 6025 9350
Wire Wire Line
	6025 9350 6825 9350
Wire Wire Line
	6025 8550 6025 8150
Wire Wire Line
	6275 8150 6025 8150
Wire Wire Line
	5650 8150 5650 8275
Connection ~ 6025 8150
Wire Wire Line
	6025 8150 5650 8150
Wire Wire Line
	5650 8575 5650 8650
Wire Wire Line
	5575 8650 5650 8650
Connection ~ 5650 8650
Wire Wire Line
	5650 8650 5725 8650
Text GLabel 5200 8650 0    50   Input ~ 0
BOOT_FROM_UARTn
Wire Wire Line
	5200 8650 5275 8650
$Comp
L arvsom:TAG-10PIN J1
U 1 1
P 10400 2450
F 0 "J1" H 10400 2915 50  0000 C CNN
F 1 "TAG-10PIN" H 10400 2824 50  0000 C CNN
F 2 "arvsom-footprints:Tag-Connect_TC2050-IDC-NL" H 10150 2450 50  0001 L BNN
F 3 "" H 10400 2450 50  0001 L BNN
F 4 "TC2050-IDC-NL" H 10450 1975 50  0000 C CNN "MPN"
F 5 "Tag-Connect" H 10400 2450 50  0001 C CNN "Manufacturer"
	1    10400 2450
	1    0    0    -1  
$EndComp
Wire Wire Line
	7100 8150 7375 8150
Wire Wire Line
	7375 8150 7375 8250
Connection ~ 7100 8150
Wire Wire Line
	7375 9800 7375 9550
Wire Wire Line
	5750 9550 7375 9550
Connection ~ 7375 9550
Wire Wire Line
	7375 9550 7375 8550
Text Notes 5975 7500 0    118  ~ 24
Boot config
Text Notes 5875 5000 0    118  ~ 24
VIC reset
Text GLabel 10950 2650 2    50   Input ~ 0
JTAG_TDO
Text GLabel 9925 2550 0    50   Input ~ 0
JTAG_TCK
Text GLabel 10950 2450 2    50   Input ~ 0
JTAG_TDI
Text GLabel 9925 2350 0    50   Input ~ 0
JTAG_TMS
Text GLabel 10950 2250 2    50   Input ~ 0
JTAG_TRSTN
Text GLabel 9925 2250 0    50   Input ~ 0
VCC_1V8
Wire Wire Line
	10150 2450 10050 2450
Wire Wire Line
	10050 2450 10050 2650
Wire Wire Line
	10650 2350 10750 2350
Wire Wire Line
	10750 2350 10750 2850
Wire Wire Line
	10750 2850 10050 2850
Connection ~ 10050 2850
Wire Wire Line
	10050 2850 10050 2925
NoConn ~ 10650 2550
$Comp
L arvsom:GND #PWR?
U 1 1
P 10050 2925
AR Path="/607858CA/60A2B262" Ref="#PWR?"  Part="1" 
AR Path="/60805CC6/60A2B262" Ref="#PWR0212"  Part="1" 
F 0 "#PWR0212" H 10050 2675 50  0001 C CNN
F 1 "GND" H 10055 2752 50  0000 C CNN
F 2 "" H 10050 2925 50  0001 C CNN
F 3 "" H 10050 2925 50  0001 C CNN
	1    10050 2925
	1    0    0    -1  
$EndComp
Wire Wire Line
	10950 2650 10650 2650
Wire Wire Line
	10650 2450 10950 2450
Wire Wire Line
	10650 2250 10950 2250
Wire Wire Line
	9925 2250 10150 2250
Wire Wire Line
	9925 2350 10150 2350
Wire Wire Line
	9925 2550 10150 2550
Wire Wire Line
	10150 2650 10050 2650
Connection ~ 10050 2650
Wire Wire Line
	10050 2650 10050 2850
Wire Wire Line
	10225 6125 10150 6125
Wire Wire Line
	10150 6225 10225 6225
Wire Wire Line
	10150 6325 10225 6325
Wire Wire Line
	10575 6125 10725 6125
Wire Wire Line
	10575 6225 10825 6225
Wire Wire Line
	10575 6325 10825 6325
Wire Wire Line
	12375 6325 12450 6325
Wire Wire Line
	12375 6425 12450 6425
Wire Wire Line
	12450 6225 12375 6225
$Comp
L arvsom:4x33R_0201_array R22
U 1 1
P 12225 6625
F 0 "R22" H 12125 6575 60  0000 C CNN
F 1 "4x33R_0201_array" H 12000 6475 60  0000 C CNN
F 2 "arvsom-footprints:EXB18V" H 12025 7375 60  0001 L CNN
F 3 "http://industrial.panasonic.com/cdbs/www-data/pdf/AOC0000/AOC0000C14.pdf" H 12025 7375 60  0001 L CNN
F 4 "EXB-18V330JX" H 12025 7575 60  0001 L CNN "MPN"
F 5 "Panasonic" H 12025 7475 60  0001 L CNN "Manufacturer"
	1    12225 6625
	1    0    0    -1  
$EndComp
$Comp
L arvsom:4x33R_0201_array R18
U 1 1
P 10425 6525
F 0 "R18" H 10325 6475 60  0000 C CNN
F 1 "4x33R_0201_array" H 10200 6375 60  0000 C CNN
F 2 "arvsom-footprints:EXB18V" H 10225 7275 60  0001 L CNN
F 3 "http://industrial.panasonic.com/cdbs/www-data/pdf/AOC0000/AOC0000C14.pdf" H 10225 7275 60  0001 L CNN
F 4 "EXB-18V330JX" H 10225 7475 60  0001 L CNN "MPN"
F 5 "Panasonic" H 10225 7375 60  0001 L CNN "Manufacturer"
	1    10425 6525
	1    0    0    -1  
$EndComp
Text GLabel 13050 2550 0    50   Input ~ 0
UART3_RXD_1V8
Text GLabel 13050 2650 0    50   Input ~ 0
UART3_TXD_1V8
Text GLabel 13025 2025 0    50   Input ~ 0
VCC_1V8
$Comp
L arvsom:PMEG3010CEJ D?
U 1 1
P 13700 2650
AR Path="/60751C8D/609A2E9D" Ref="D?"  Part="1" 
AR Path="/60805CC6/609A2E9D" Ref="D7"  Part="1" 
F 0 "D7" H 13275 2525 60  0000 C CNN
F 1 "PMEG3010CEJ" H 13675 2525 60  0000 C CNN
F 2 "arvsom-footprints:SOD-323F" H 13900 2850 60  0001 L CNN
F 3 "https://assets.nexperia.com/documents/data-sheet/PMEG3010CEH_PMEG3010CEJ.pdf" H 13900 2950 60  0001 L CNN
F 4 "PMEG3010CEJ" H 13900 3150 60  0001 L CNN "MPN"
F 5 "Nexperia" H 13900 3750 60  0001 L CNN "Manufacturer"
	1    13700 2650
	1    0    0    -1  
$EndComp
$Comp
L arvsom:R_1k_0402 R?
U 1 1
P 13300 2275
AR Path="/60751C8D/609A653A" Ref="R?"  Part="1" 
AR Path="/60805CC6/609A653A" Ref="R19"  Part="1" 
F 0 "R19" V 13350 2575 60  0000 R CNN
F 1 "R_1k_0402" H 13300 2125 60  0001 C CNN
F 2 "arvsom-footprints:0402-res" H 13500 2475 60  0001 L CNN
F 3 "" H 13300 2275 50  0001 C CNN
F 4 "BOURNS" H 13500 2675 60  0001 L CNN "Manufacturer"
F 5 "CR0402-FX-1001GLF" H 13500 2575 60  0001 L CNN "MPN"
F 6 "1k" V 13250 2575 50  0000 R CNN "Val"
	1    13300 2275
	0    -1   -1   0   
$EndComp
Wire Wire Line
	13025 2025 13300 2025
Wire Wire Line
	13300 2025 13300 2125
Wire Wire Line
	13050 2550 14175 2550
Wire Wire Line
	13300 2425 13300 2650
Wire Wire Line
	13050 2650 13300 2650
Connection ~ 13300 2650
Wire Wire Line
	13300 2650 13500 2650
Wire Wire Line
	13900 2650 14175 2650
Text Notes 13250 1525 0    118  ~ 24
UART3 (1V8)
Wire Wire Line
	14175 2750 14075 2750
Wire Wire Line
	14075 2750 14075 2875
$Comp
L arvsom:GND #PWR?
U 1 1
P 14075 2875
AR Path="/607858CA/60A328F3" Ref="#PWR?"  Part="1" 
AR Path="/60805CC6/60A328F3" Ref="#PWR0265"  Part="1" 
F 0 "#PWR0265" H 14075 2625 50  0001 C CNN
F 1 "GND" H 14080 2702 50  0000 C CNN
F 2 "" H 14075 2875 50  0001 C CNN
F 3 "" H 14075 2875 50  0001 C CNN
	1    14075 2875
	1    0    0    -1  
$EndComp
Wire Wire Line
	7375 10100 7375 10225
Wire Wire Line
	7375 10225 7100 10225
Connection ~ 7100 10225
$Comp
L arvsom:R_10k_0201 R109
U 1 1
P 6275 8400
F 0 "R109" V 6125 8425 60  0000 L CNN
F 1 "R_10k_0201" H 6275 8250 60  0001 C CNN
F 2 "arvsom-footprints:0201-res" H 6475 8600 60  0001 L CNN
F 3 "" H 6275 8400 50  0001 C CNN
F 4 "YAGEO" H 6475 8800 60  0001 L CNN "Manufacturer"
F 5 "RC0201FR-0710KL" H 6475 8700 60  0001 L CNN "MPN"
F 6 "10k" V 6375 8450 50  0000 L CNN "Val"
F 7 "DNP" V 6300 8525 50  0000 C CNN "Populate"
	1    6275 8400
	0    1    1    0   
$EndComp
$Comp
L arvsom:R_10k_0201 R111
U 1 1
P 6550 8400
F 0 "R111" V 6400 8425 60  0000 L CNN
F 1 "R_10k_0201" H 6550 8250 60  0001 C CNN
F 2 "arvsom-footprints:0201-res" H 6750 8600 60  0001 L CNN
F 3 "" H 6550 8400 50  0001 C CNN
F 4 "YAGEO" H 6750 8800 60  0001 L CNN "Manufacturer"
F 5 "RC0201FR-0710KL" H 6750 8700 60  0001 L CNN "MPN"
F 6 "10k" V 6650 8450 50  0000 L CNN "Val"
F 7 "DNP" V 6575 8525 50  0000 C CNN "Populate"
	1    6550 8400
	0    1    1    0   
$EndComp
$Comp
L arvsom:R_10k_0201 R113
U 1 1
P 6825 8400
F 0 "R113" V 6675 8425 60  0000 L CNN
F 1 "R_10k_0201" H 6825 8250 60  0001 C CNN
F 2 "arvsom-footprints:0201-res" H 7025 8600 60  0001 L CNN
F 3 "" H 6825 8400 50  0001 C CNN
F 4 "YAGEO" H 7025 8800 60  0001 L CNN "Manufacturer"
F 5 "RC0201FR-0710KL" H 7025 8700 60  0001 L CNN "MPN"
F 6 "10k" V 6925 8450 50  0000 L CNN "Val"
F 7 "DNP" V 6850 8525 50  0000 C CNN "Populate"
	1    6825 8400
	0    1    1    0   
$EndComp
$Comp
L arvsom:R_10k_0201 R52
U 1 1
P 7375 8400
F 0 "R52" V 7225 8425 60  0000 L CNN
F 1 "R_10k_0201" H 7375 8250 60  0001 C CNN
F 2 "arvsom-footprints:0201-res" H 7575 8600 60  0001 L CNN
F 3 "" H 7375 8400 50  0001 C CNN
F 4 "YAGEO" H 7575 8800 60  0001 L CNN "Manufacturer"
F 5 "RC0201FR-0710KL" H 7575 8700 60  0001 L CNN "MPN"
F 6 "10k" V 7475 8450 50  0000 L CNN "Val"
F 7 "DNP" V 7400 8525 50  0000 C CNN "Populate"
	1    7375 8400
	0    1    1    0   
$EndComp
$Comp
L arvsom:R_10k_0201 R116
U 1 1
P 7100 9950
F 0 "R116" V 6950 9975 60  0000 L CNN
F 1 "R_10k_0201" H 7100 9800 60  0001 C CNN
F 2 "arvsom-footprints:0201-res" H 7300 10150 60  0001 L CNN
F 3 "" H 7100 9950 50  0001 C CNN
F 4 "YAGEO" H 7300 10350 60  0001 L CNN "Manufacturer"
F 5 "RC0201FR-0710KL" H 7300 10250 60  0001 L CNN "MPN"
F 6 "10k" V 7200 10000 50  0000 L CNN "Val"
F 7 "DNP" V 7125 10075 50  0000 C CNN "Populate"
	1    7100 9950
	0    1    1    0   
$EndComp
$Comp
L arvsom:R_10k_0201 R115
U 1 1
P 7100 8400
F 0 "R115" V 6950 8425 60  0000 L CNN
F 1 "R_10k_0201" H 7100 8250 60  0001 C CNN
F 2 "arvsom-footprints:0201-res" H 7300 8600 60  0001 L CNN
F 3 "" H 7100 8400 50  0001 C CNN
F 4 "YAGEO" H 7300 8800 60  0001 L CNN "Manufacturer"
F 5 "RC0201FR-0710KL" H 7300 8700 60  0001 L CNN "MPN"
F 6 "10k" V 7200 8450 50  0000 L CNN "Val"
	1    7100 8400
	0    1    1    0   
$EndComp
$Comp
L arvsom:R_10k_0201 R110
U 1 1
P 6275 9950
F 0 "R110" V 6125 9975 60  0000 L CNN
F 1 "R_10k_0201" H 6275 9800 60  0001 C CNN
F 2 "arvsom-footprints:0201-res" H 6475 10150 60  0001 L CNN
F 3 "" H 6275 9950 50  0001 C CNN
F 4 "YAGEO" H 6475 10350 60  0001 L CNN "Manufacturer"
F 5 "RC0201FR-0710KL" H 6475 10250 60  0001 L CNN "MPN"
F 6 "10k" V 6375 10000 50  0000 L CNN "Val"
	1    6275 9950
	0    1    1    0   
$EndComp
$Comp
L arvsom:R_10k_0201 R112
U 1 1
P 6550 9950
F 0 "R112" V 6400 9975 60  0000 L CNN
F 1 "R_10k_0201" H 6550 9800 60  0001 C CNN
F 2 "arvsom-footprints:0201-res" H 6750 10150 60  0001 L CNN
F 3 "" H 6550 9950 50  0001 C CNN
F 4 "YAGEO" H 6750 10350 60  0001 L CNN "Manufacturer"
F 5 "RC0201FR-0710KL" H 6750 10250 60  0001 L CNN "MPN"
F 6 "10k" V 6650 10000 50  0000 L CNN "Val"
	1    6550 9950
	0    1    1    0   
$EndComp
$Comp
L arvsom:R_10k_0201 R114
U 1 1
P 6825 9950
F 0 "R114" V 6675 9975 60  0000 L CNN
F 1 "R_10k_0201" H 6825 9800 60  0001 C CNN
F 2 "arvsom-footprints:0201-res" H 7025 10150 60  0001 L CNN
F 3 "" H 6825 9950 50  0001 C CNN
F 4 "YAGEO" H 7025 10350 60  0001 L CNN "Manufacturer"
F 5 "RC0201FR-0710KL" H 7025 10250 60  0001 L CNN "MPN"
F 6 "10k" V 6925 10000 50  0000 L CNN "Val"
	1    6825 9950
	0    1    1    0   
$EndComp
$Comp
L arvsom:R_10k_0201 R53
U 1 1
P 7375 9950
F 0 "R53" V 7225 9975 60  0000 L CNN
F 1 "R_10k_0201" H 7375 9800 60  0001 C CNN
F 2 "arvsom-footprints:0201-res" H 7575 10150 60  0001 L CNN
F 3 "" H 7375 9950 50  0001 C CNN
F 4 "YAGEO" H 7575 10350 60  0001 L CNN "Manufacturer"
F 5 "RC0201FR-0710KL" H 7575 10250 60  0001 L CNN "MPN"
F 6 "10k" V 7475 10000 50  0000 L CNN "Val"
	1    7375 9950
	0    1    1    0   
$EndComp
$Comp
L arvsom:R_10k_0201 R54
U 1 1
P 7175 6025
F 0 "R54" V 7130 6095 60  0000 L CNN
F 1 "R_10k_0201" H 7175 5875 60  0001 C CNN
F 2 "arvsom-footprints:0201-res" H 7375 6225 60  0001 L CNN
F 3 "" H 7175 6025 50  0001 C CNN
F 4 "YAGEO" H 7375 6425 60  0001 L CNN "Manufacturer"
F 5 "RC0201FR-0710KL" H 7375 6325 60  0001 L CNN "MPN"
F 6 "10k" V 7228 6095 50  0000 L CNN "Val"
	1    7175 6025
	0    1    1    0   
$EndComp
$Comp
L arvsom:R_10k_0201 R50
U 1 1
P 5350 2825
F 0 "R50" H 5350 2750 60  0000 L CNN
F 1 "R_10k_0201" H 5350 2675 60  0001 C CNN
F 2 "arvsom-footprints:0201-res" H 5550 3025 60  0001 L CNN
F 3 "" H 5350 2825 50  0001 C CNN
F 4 "YAGEO" H 5550 3225 60  0001 L CNN "Manufacturer"
F 5 "RC0201FR-0710KL" H 5550 3125 60  0001 L CNN "MPN"
F 6 "10k" H 5175 2750 50  0000 L CNN "Val"
F 7 "DNP" H 5275 2825 50  0000 L CNN "Populate"
	1    5350 2825
	0    1    1    0   
$EndComp
$Comp
L arvsom:R_10k_0201 R51
U 1 1
P 5550 2825
F 0 "R51" H 5550 2750 60  0000 L CNN
F 1 "R_10k_0201" H 5550 2675 60  0001 C CNN
F 2 "arvsom-footprints:0201-res" H 5750 3025 60  0001 L CNN
F 3 "" H 5550 2825 50  0001 C CNN
F 4 "YAGEO" H 5750 3225 60  0001 L CNN "Manufacturer"
F 5 "RC0201FR-0710KL" H 5750 3125 60  0001 L CNN "MPN"
F 6 "10k" H 5375 2750 50  0000 L CNN "Val"
F 7 "DNP" H 5475 2825 50  0000 L CNN "Populate"
	1    5550 2825
	0    1    1    0   
$EndComp
Text GLabel 6150 3550 0    50   Input ~ 0
QSPI_CS0_N
Wire Wire Line
	11825 6225 12025 6225
Wire Wire Line
	11825 6325 12025 6325
Wire Wire Line
	11825 6425 12025 6425
$Comp
L arvsom:TP_SMD1MM TP?
U 1 1
P 14275 2550
AR Path="/613A40EE/60E73BC7" Ref="TP?"  Part="1" 
AR Path="/60805CC6/60E73BC7" Ref="TP17"  Part="1" 
F 0 "TP17" V 14275 2475 50  0000 R CNN
F 1 "TP_SMD1MM" H 14275 2450 50  0001 C CNN
F 2 "arvsom-footprints:Testpoint_smd_1mm" H 14475 2750 60  0001 L CNN
F 3 "" H 14475 2850 60  0001 L CNN
	1    14275 2550
	0    -1   -1   0   
$EndComp
$Comp
L arvsom:TP_SMD1MM TP?
U 1 1
P 14275 2650
AR Path="/613A40EE/60E7D537" Ref="TP?"  Part="1" 
AR Path="/60805CC6/60E7D537" Ref="TP18"  Part="1" 
F 0 "TP18" V 14275 2575 50  0000 R CNN
F 1 "TP_SMD1MM" H 14275 2550 50  0001 C CNN
F 2 "arvsom-footprints:Testpoint_smd_1mm" H 14475 2850 60  0001 L CNN
F 3 "" H 14475 2950 60  0001 L CNN
	1    14275 2650
	0    -1   -1   0   
$EndComp
$Comp
L arvsom:TP_SMD1MM TP?
U 1 1
P 14275 2750
AR Path="/613A40EE/60E7D732" Ref="TP?"  Part="1" 
AR Path="/60805CC6/60E7D732" Ref="TP19"  Part="1" 
F 0 "TP19" V 14275 2675 50  0000 R CNN
F 1 "TP_SMD1MM" H 14275 2650 50  0001 C CNN
F 2 "arvsom-footprints:Testpoint_smd_1mm" H 14475 2950 60  0001 L CNN
F 3 "" H 14475 3050 60  0001 L CNN
	1    14275 2750
	0    -1   -1   0   
$EndComp
$EndSCHEMATC
